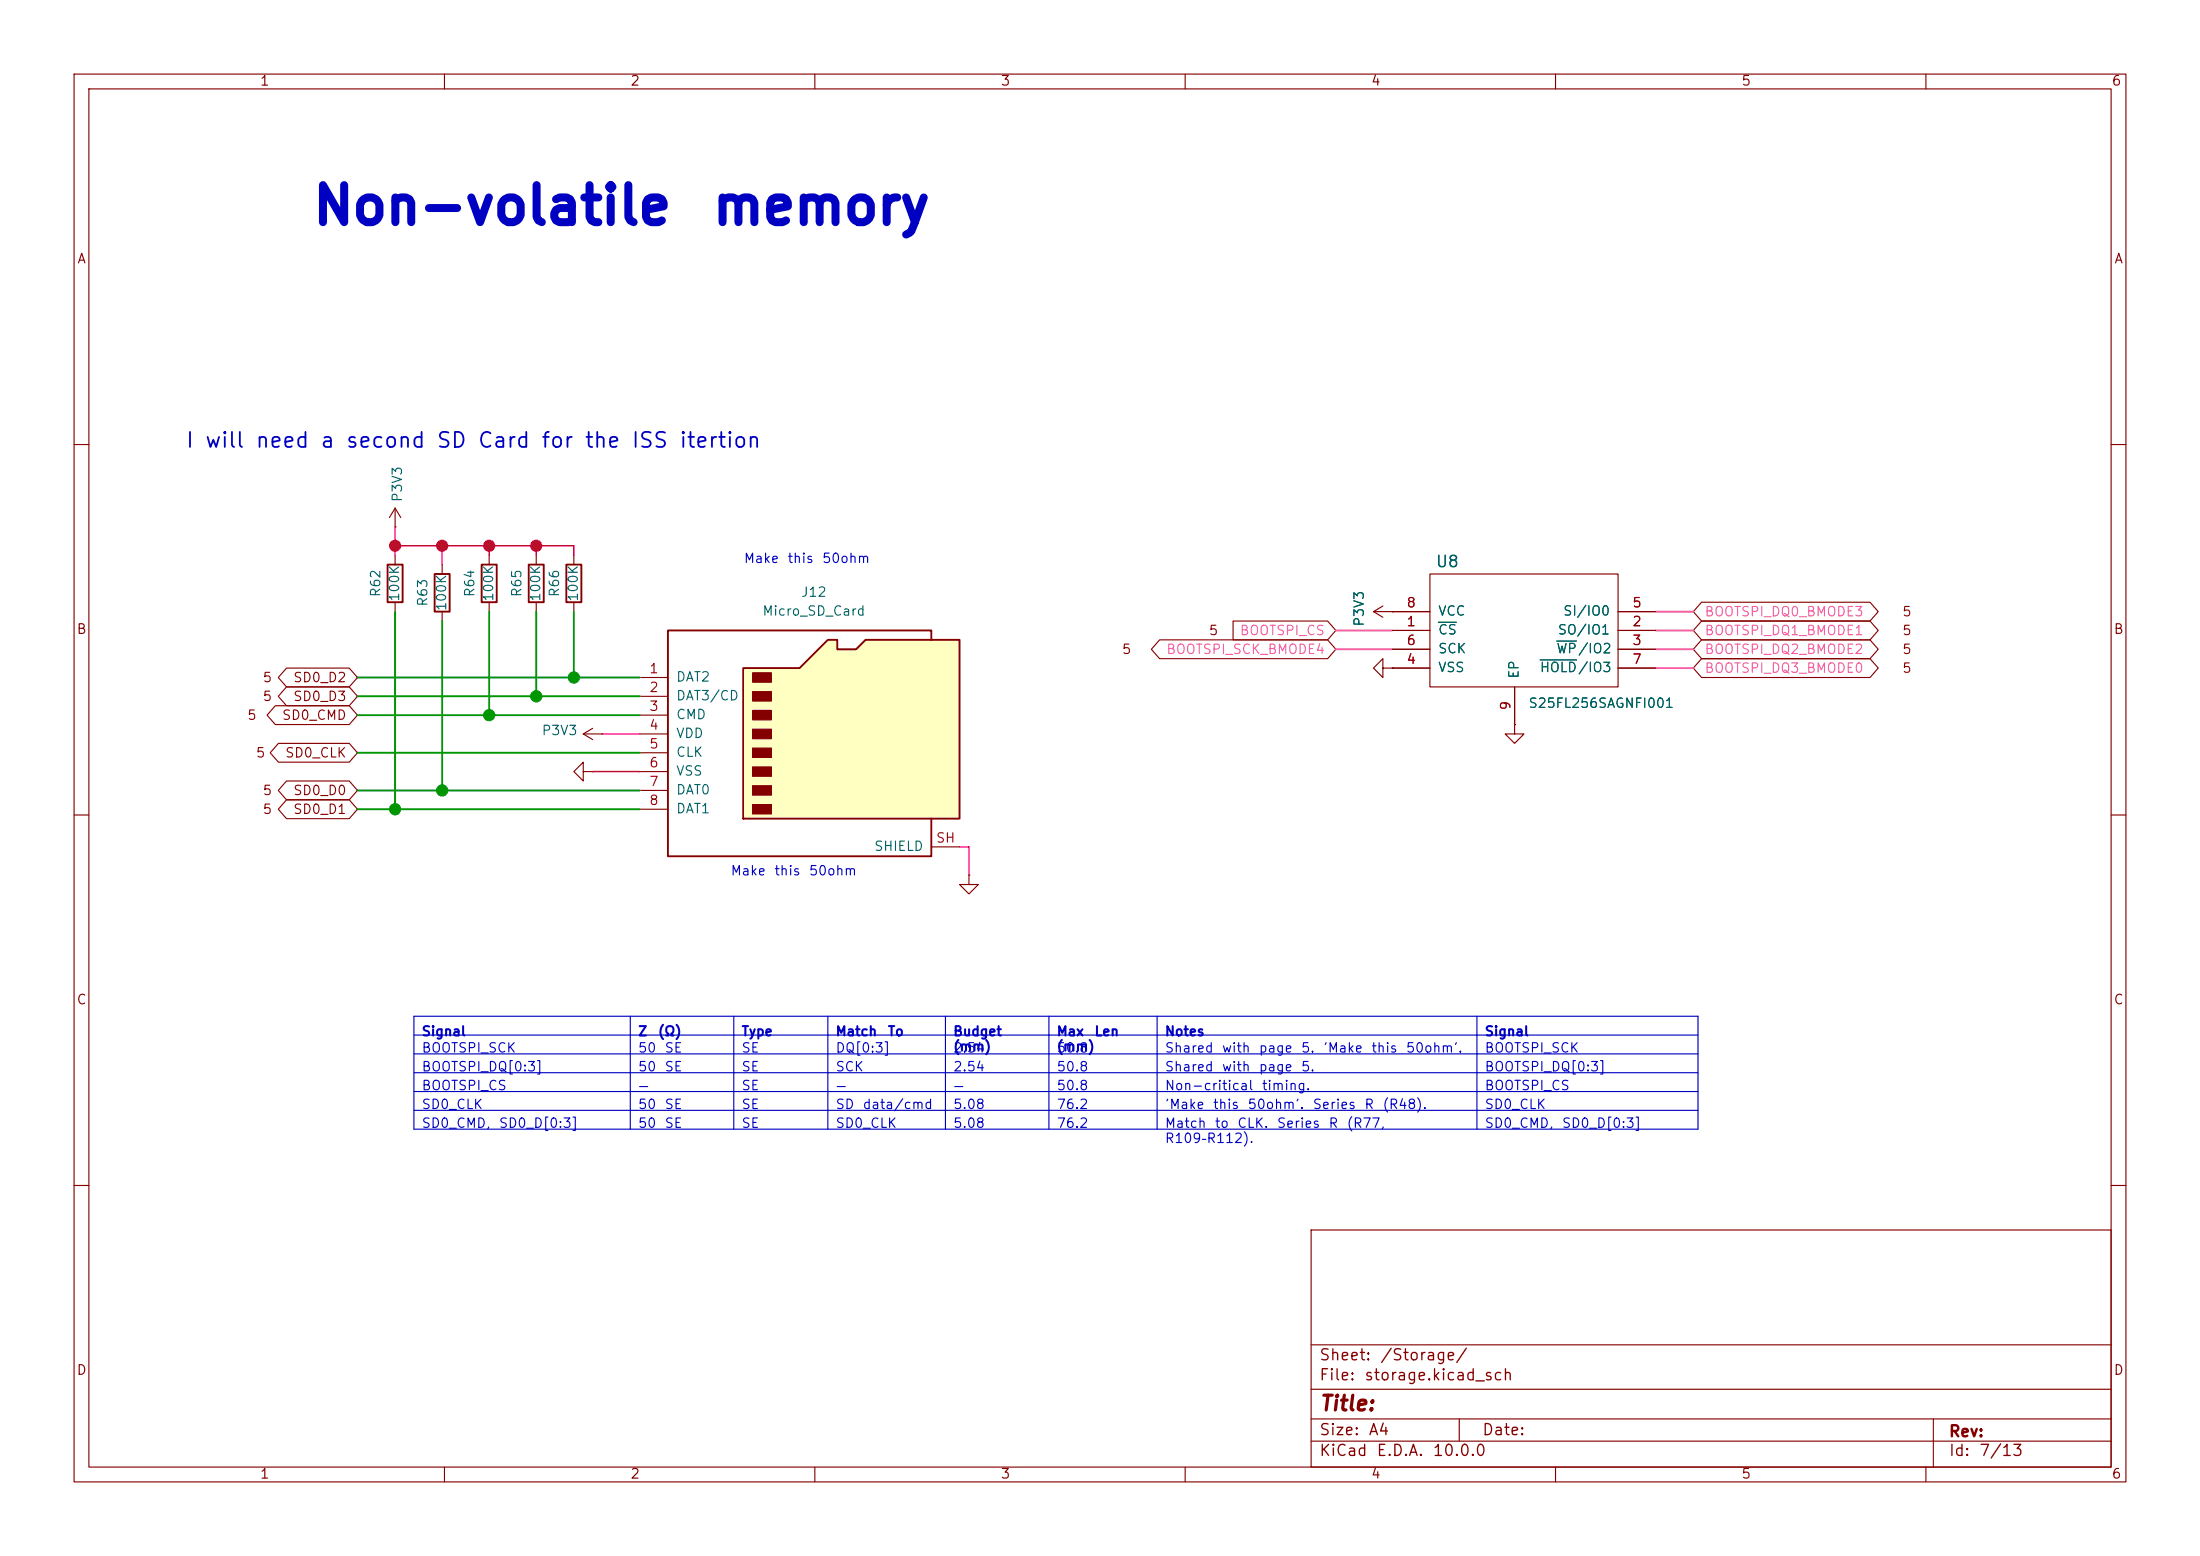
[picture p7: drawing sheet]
<svg xmlns="http://www.w3.org/2000/svg" width="297mm" height="210mm" viewBox="0 0 297 210" stroke-linecap="round" stroke-linejoin="round" font-family="sans-serif">
<g fill="none" stroke="#840000" stroke-width=".15">
<path d="M10 10h277v190h-277zM12 12h273v186h-273zM60 10v2M110 10v2M160 10v2M210 10v2M260 10v2M10 60h2M53.3 71.1h.1M53.3 68.6v2.5M53.3 74.9v1.3M53.3 68.6l-.7 1.3"/>
<path d="M53.3 68.6l.8 1.3M59.7 76.2v1.3M66 74.9v1.3M72.4 74.9v1.3M77.5 74.9v1.3M285 60h2M53.3 81.3v1.3M59.7 82.6v1.2M66 81.3v1.3M72.4 81.3v1.3M77.5 81.3v1.3M78.7 99.1l1.3 .7"/>
<path d="M78.7 99.1h2.6M80 98.3l-1.3 .8M81.3 99.1h.1M10 110h2M78.7 104.1v-1.2l-1.2 1.2 1.2 1.3v-1.3h1.3M80 104.1h.1M285 110h2M10 160h2M177 166h108v32h-108zM285 160h2M60 198v2M110 198v2"/>
<path d="M160 198v2M177 194.5h108M177 191.5h108M177 187.5h108M177 181.5h108M197 191.5v3M210 198v2M260 198v2M261 191.5v6.5"/>
</g>
<path d="M52.3 76.2h2.1v5.1h-2.1zM58.7 77.5h2v5.1h-2zM65 76.2h2.1v5.1h-2.1zM71.4 76.2h2v5.1h-2zM76.5 76.2h2v5.1h-2z" fill="none" stroke="#840000" stroke-width=".25"/>
<path d="M100.3 90.2h7.6l3.9-3.8h1.2v1.2h2.6l1.2-1.2h12.7v24.1h-29.2z" fill="#ffffc2"/>
<path d="M100.3 90.2h7.6l3.9-3.8h1.2v1.2h2.6l1.2-1.2h12.7v24.1h-29.2zM125.7 86.4v-1.3h-35.5v30.5h35.5v-5.1" fill="none" stroke="#840000" stroke-width=".25"/>
<g fill="#840000" stroke="#840000" stroke-width=".15">
<path d="M101.6 90.8h2.5v1.3h-2.5z"/>
<path d="M101.6 93.3h2.5v1.3h-2.5z"/>
<path d="M101.6 95.9h2.5v1.3h-2.5z"/>
<path d="M101.6 98.4h2.5v1.3h-2.5z"/>
<path d="M101.6 101h2.5v1.2h-2.5z"/>
<path d="M101.6 103.5h2.5v1.3h-2.5z"/>
<path d="M101.6 106h2.5v1.3h-2.5z"/>
<path d="M101.6 108.6h2.5v1.3h-2.5z"/>
</g>
<g fill="none" stroke="#840000" stroke-width=".15">
<path d="M193 77.5h25.4v15.2h-25.4zM37.2 95.2h9.9l1.2 1.3-1.2 1.3h-9.9l-1.1-1.3zM38.7 90.2h8.4l1.2 1.2-1.2 1.3h-8.4l-1.1-1.3zM38.7 92.7h8.4l1.2 1.3-1.2 1.3h-8.4l-1.1-1.3zM86.4 91.4h3.8M86.4 94h3.8M86.4 96.5h3.8M86.4 99.1h3.8M156.5 86.4h22.7l1.1 1.2-1.1 1.3h-22.7l-1.1-1.3zM166.5 83.8h12.7l1.1 1.3-1.1 1.3h-12.7zM185.4 82.6l1.3 .7M185.4 82.6h7.6"/>
<path d="M186.7 90.2v-1.3l-1.3 1.3 1.3 1.2v-1.2h1.3M186.7 81.8l-1.3 .8M188 82.6h.1M188 90.2h.1M188 85.1h5M188 87.6h5M188 90.2h5M204.5 97.8v1.3h1.2l-1.2 1.2-1.3-1.2h1.3M204.5 97.8h.1M204.5 92.7v5.1M218.4 82.6h5.1M218.4 85.1h5.1"/>
<path d="M218.4 87.6h5.1M218.4 90.2h5.1M229.7 81.3h22.8l1.1 1.3-1.1 1.2h-22.8l-1.1-1.2zM229.7 88.9h22.8l1.1 1.3-1.1 1.2h-22.8l-1.1-1.2zM229.7 86.4h22.8l1.1 1.2-1.1 1.3h-22.8l-1.1-1.3zM229.7 83.8h22.8l1.1 1.3-1.1 1.3h-22.8l-1.1-1.3zM37.6 100.3h9.5l1.2 1.3-1.2 1.3h-9.5l-1.1-1.3zM38.7 107.9h8.4l1.2 1.3-1.2 1.3h-8.4l-1.1-1.3zM38.7 105.4h8.4l1.2 1.3-1.2 1.3h-8.4l-1.1-1.3zM86.4 101.6h3.8M86.4 104.1h3.8M86.4 106.7h3.8"/>
<path d="M86.4 109.2h3.8M125.7 114.3h3.8M130.8 118.1v1.3h1.3l-1.3 1.3-1.3-1.3h1.3M130.8 118.1h.1"/>
</g>
<path d="M194.2 84h2.4M207.9 89.1h4.9M210.2 86.5h2.6" fill="none" stroke="#006464" stroke-width=".15"/>
<g fill="none" stroke="#0000c2" stroke-width=".15">
<path d="M55.9 139.7h173.3M55.9 137.2h173.3v15.2h-173.3zM85.1 137.2v15.2M99.1 137.2v15.2M111.8 137.2v15.2M127.6 137.2v15.2M141.6 137.2v15.2M156.2 137.2v15.2M199.4 137.2v15.2M55.9 142.2h173.3M55.9 144.8h173.3M55.9 147.3h173.3"/>
<path d="M55.9 149.9h173.3"/>
</g>
<path d="M48.3 94h38.1M48.3 96.5h38.1M48.3 91.4h38.1M53.3 82.6v26.6M59.7 83.8v22.9M66 82.6v13.9M72.4 82.6v11.4M77.5 82.6v8.8M48.3 109.2h38.1M48.3 106.7h38.1M48.3 101.6h38.1" fill="none" stroke="#009600" stroke-width=".25"/>
<path d="M53.3 73.7h24.2v1.2M53.3 71.1v3.8M59.7 73.7v2.5M66 73.7v1.2M72.4 73.7v1.2M81.3 99.1h5.1M80 104.1h6.4M129.5 114.3h1.3v3.8" fill="none" stroke="#ff0955" stroke-width=".2"/>
<path d="M180.3 85.1h7.7M180.3 87.6h7.7M223.5 85.1h5.1M223.5 87.6h5.1M223.5 82.6h5.1M223.5 90.2h5.1" fill="none" stroke="#ff52aa" stroke-width=".25"/>
<g fill="#009600" stroke="#009600" stroke-width=".14">
<circle cx="59.7" cy="106.7" r=".76"/>
<circle cx="72.4" cy="94" r=".76"/>
<circle cx="53.3" cy="109.2" r=".76"/>
<circle cx="66" cy="96.5" r=".76"/>
<circle cx="77.5" cy="91.4" r=".76"/>
</g>
<g fill="#ff0955" stroke="#ff0955" stroke-width=".14">
<circle cx="53.3" cy="73.7" r=".76"/>
<circle cx="72.4" cy="73.7" r=".76"/>
<circle cx="66" cy="73.7" r=".76"/>
<circle cx="59.7" cy="73.7" r=".76"/>
</g>
<g font-size="5" fill="#0000c2">
<text x="41.9" y="31.5">Non-volatile</text>
<text x="95.9" y="31.5">memory</text>
</g>
<g font-size="2" fill="#0000c2">
<text x="25" y="60.9">I</text>
<text x="27.5" y="60.9">will</text>
<text x="34.4" y="60.9">need</text>
<text x="43.1" y="60.9">a</text>
<text x="46.6" y="60.9">second</text>
<text x="58.8" y="60.9">SD</text>
<text x="64.4" y="60.9">Card</text>
<text x="72.9" y="60.9">for</text>
<text x="78.8" y="60.9">the</text>
<text x="85.1" y="60.9">ISS</text>
<text x="91.6" y="60.9">itertion</text>
</g>
<text font-size="2" fill="#840000" x="178" y="190.9">Title:</text>
<text font-size="1.5" fill="#006464" x="193.7" y="76.9">U8</text>
<g font-size="1.5" fill="#840000">
<text x="178" y="184">Sheet:</text>
<text x="186.2" y="184">/Storage/</text>
<text x="178" y="186.7">File:</text>
<text x="184.1" y="186.7">storage.kicad_sch</text>
<text x="178" y="196.9">KiCad</text>
<text x="178" y="194.1">Size:</text>
<text x="184.7" y="194.1">A4</text>
<text x="185.7" y="196.9">E.D.A.</text>
<text x="193.3" y="196.9">10.0.0</text>
<text x="200" y="194.1">Date:</text>
<text x="263" y="194.3">Rev:</text>
<text x="263" y="196.9">Id:</text>
<text x="267.1" y="196.9">7/13</text>
</g>
<g font-size="1.3" fill="#840000">
<text x="35" y="11.9">1</text>
<text x="85" y="11.9">2</text>
<text x="135" y="11.9">3</text>
<text x="185" y="11.9">4</text>
<text x="235" y="11.9">5</text>
<text x="285" y="11.9">6</text>
<text x="10.3" y="35.9">A</text>
<text x="285.3" y="35.9">A</text>
<text x="256.7" y="83.5">5</text>
<text x="10.3" y="85.9">B</text>
<text x="151.4" y="88.6">5</text>
<text x="163.1" y="86">5</text>
<text x="256.7" y="88.6">5</text>
<text x="256.7" y="86">5</text>
<text x="285.3" y="85.9">B</text>
<text x="35.4" y="92.4">5</text>
<text x="35.4" y="94.9">5</text>
<text x="39.5" y="92.4">SD0_D2</text>
<text x="39.5" y="94.9">SD0_D3</text>
<text x="256.7" y="91.1">5</text>
<text x="33.3" y="97.5">5</text>
<text x="38" y="97.5">SD0_CMD</text>
<text x="34.5" y="102.6">5</text>
<text x="35.4" y="107.6">5</text>
<text x="38.4" y="102.6">SD0_CLK</text>
<text x="39.5" y="107.6">SD0_D0</text>
<text x="35.4" y="110.2">5</text>
<text x="39.5" y="110.2">SD0_D1</text>
<text x="10.3" y="135.9">C</text>
<text x="285.3" y="135.9">C</text>
<text x="10.3" y="185.9">D</text>
<text x="285.3" y="185.9">D</text>
<text x="35" y="199.9">1</text>
<text x="85" y="199.9">2</text>
<text x="135" y="199.9">3</text>
<text x="185" y="199.9">4</text>
<text x="235" y="199.9">5</text>
<text x="285" y="199.9">6</text>
</g>
<g font-size="1.3" fill="#006464">
<text x="54.6" y="67.9" transform="rotate(-90 54.6 67.9)">P3V3</text>
<text x="51.7" y="80.7" transform="rotate(-90 51.7 80.7)">R62</text>
<text x="54.2" y="81.3" transform="rotate(-90 54.2 81.3)">100K</text>
<text x="58" y="82" transform="rotate(-90 58 82)">R63</text>
<text x="60.6" y="82.6" transform="rotate(-90 60.6 82.6)">100K</text>
<text x="64.4" y="80.7" transform="rotate(-90 64.4 80.7)">R64</text>
<text x="66.9" y="81.3" transform="rotate(-90 66.9 81.3)">100K</text>
<text x="70.7" y="80.7" transform="rotate(-90 70.7 80.7)">R65</text>
<text x="73.3" y="81.3" transform="rotate(-90 73.3 81.3)">100K</text>
<text x="75.8" y="80.7" transform="rotate(-90 75.8 80.7)">R66</text>
<text x="78.3" y="81.3" transform="rotate(-90 78.3 81.3)">100K</text>
<text x="102.8" y="83.4">Micro_SD_Card</text>
<text x="108.1" y="80.9">J12</text>
<text x="194.1" y="83.4">VCC</text>
<text x="210.9" y="83.4">SI/IO0</text>
<text x="184.4" y="84.7" transform="rotate(-90 184.4 84.7)">P3V3</text>
<text x="194.1" y="86">CS</text>
<text x="194.1" y="88.5">SCK</text>
<text x="210" y="88.5">WP/IO2</text>
<text x="210.2" y="86">SO/IO1</text>
<text x="91.2" y="92.3">DAT2</text>
<text x="91.2" y="94.8">DAT3/CD</text>
<text x="194.1" y="91">VSS</text>
<text x="205.3" y="91.7" transform="rotate(-90 205.3 91.7)">EP</text>
<text x="206.3" y="95.9">S25FL256SAGNFI001</text>
<text x="207.8" y="91">HOLD/IO3</text>
<text x="73" y="99.5">P3V3</text>
<text x="91.2" y="97.4">CMD</text>
<text x="91.2" y="99.9">VDD</text>
<text x="91.2" y="102.5">CLK</text>
<text x="91.2" y="105">VSS</text>
<text x="91.2" y="107.5">DAT0</text>
<text x="91.2" y="110.1">DAT1</text>
<text x="117.9" y="115.2">SHIELD</text>
</g>
<g font-size="1.3" fill="#0000c2">
<text x="100.3" y="76.3">Make</text>
<text x="106.2" y="76.3">this</text>
<text x="110.9" y="76.3">50ohm</text>
<text x="98.5" y="118.5">Make</text>
<text x="104.4" y="118.5">this</text>
<text x="109.1" y="118.5">50ohm</text>
<text x="56.8" y="140.1">Signal</text>
<text x="56.8" y="142.4">BOOTSPI_SCK</text>
<text x="86" y="140.1">Z</text>
<text x="86" y="142.4">50</text>
<text x="88.7" y="140.1">(Ω)</text>
<text x="89.6" y="142.4">SE</text>
<text x="100" y="140.1">Type</text>
<text x="100" y="142.4">SE</text>
<text x="112.7" y="140.1">Match</text>
<text x="112.7" y="142.4">DQ[0:3]</text>
<text x="119.8" y="140.1">To</text>
<text x="128.6" y="140.1">Budget</text>
<text x="128.6" y="142.2">(mm)</text>
<text x="128.6" y="142.4">2.54</text>
<text x="142.6" y="140.1">Max</text>
<text x="142.6" y="142.2">(mm)</text>
<text x="142.6" y="142.4">50.8</text>
<text x="147.7" y="140.1">Len</text>
<text x="157.2" y="140.1">Notes</text>
<text x="157.2" y="142.4">Shared</text>
<text x="164.9" y="142.4">with</text>
<text x="169.8" y="142.4">page</text>
<text x="175.6" y="142.4">5.</text>
<text x="178.5" y="142.4">'Make</text>
<text x="185" y="142.4">this</text>
<text x="189.7" y="142.4">50ohm'.</text>
<text x="200.3" y="140.1">Signal</text>
<text x="200.3" y="142.4">BOOTSPI_SCK</text>
<text x="56.8" y="144.9">BOOTSPI_DQ[0:3]</text>
<text x="56.8" y="147.5">BOOTSPI_CS</text>
<text x="56.8" y="150">SD0_CLK</text>
<text x="86" y="144.9">50</text>
<text x="86" y="147.5">—</text>
<text x="86" y="150">50</text>
<text x="89.6" y="144.9">SE</text>
<text x="89.6" y="150">SE</text>
<text x="100" y="144.9">SE</text>
<text x="100" y="147.5">SE</text>
<text x="100" y="150">SE</text>
<text x="112.7" y="144.9">SCK</text>
<text x="112.7" y="147.5">—</text>
<text x="112.7" y="150">SD</text>
<text x="116.4" y="150">data/cmd</text>
<text x="128.6" y="144.9">2.54</text>
<text x="128.6" y="147.5">—</text>
<text x="128.6" y="150">5.08</text>
<text x="142.6" y="144.9">50.8</text>
<text x="142.6" y="147.5">50.8</text>
<text x="142.6" y="150">76.2</text>
<text x="157.2" y="144.9">Shared</text>
<text x="157.2" y="147.5">Non-critical</text>
<text x="157.2" y="150">'Make</text>
<text x="163.7" y="150">this</text>
<text x="164.9" y="144.9">with</text>
<text x="168.3" y="150">50ohm'.</text>
<text x="169.8" y="144.9">page</text>
<text x="170.2" y="147.5">timing.</text>
<text x="175.6" y="144.9">5.</text>
<text x="177.1" y="150">Series</text>
<text x="184.1" y="150">R</text>
<text x="186.5" y="150">(R48).</text>
<text x="200.3" y="144.9">BOOTSPI_DQ[0:3]</text>
<text x="200.3" y="147.5">BOOTSPI_CS</text>
<text x="200.3" y="150">SD0_CLK</text>
<text x="56.8" y="152.5">SD0_CMD,</text>
<text x="67.3" y="152.5">SD0_D[0:3]</text>
<text x="86" y="152.5">50</text>
<text x="89.6" y="152.5">SE</text>
<text x="100" y="152.5">SE</text>
<text x="112.7" y="152.5">SD0_CLK</text>
<text x="128.6" y="152.5">5.08</text>
<text x="142.6" y="152.5">76.2</text>
<text x="157.2" y="152.5">Match</text>
<text x="157.2" y="154.6">R109–R112).</text>
<text x="163.9" y="152.5">to</text>
<text x="166.9" y="152.5">CLK.</text>
<text x="172.3" y="152.5">Series</text>
<text x="179.3" y="152.5">R</text>
<text x="181.7" y="152.5">(R77,</text>
<text x="200.3" y="152.5">SD0_CMD,</text>
<text x="210.8" y="152.5">SD0_D[0:3]</text>
</g>
<g font-size="1.3" fill="#a90000">
<text x="189.8" y="82.3">8</text>
<text x="220.3" y="82.3">5</text>
<text x="189.8" y="84.8">1</text>
<text x="189.8" y="89.9">4</text>
<text x="189.8" y="87.4">6</text>
<text x="220.3" y="84.8">2</text>
<text x="220.3" y="87.4">3</text>
<text x="220.3" y="89.9">7</text>
<text x="87.6" y="91.2">1</text>
<text x="87.6" y="93.7">2</text>
<text x="204.2" y="96" transform="rotate(-90 204.2 96)">9</text>
<text x="87.6" y="96.3">3</text>
<text x="87.6" y="98.8">4</text>
<text x="87.6" y="101.3">5</text>
<text x="87.6" y="103.9">6</text>
<text x="87.6" y="106.4">7</text>
<text x="87.6" y="109">8</text>
<text x="126.3" y="114">SH</text>
</g>
<g font-size="1.3" fill="#ff52aa">
<text x="230" y="83.5">BOOTSPI_DQ0_BMODE3</text>
<text x="157.4" y="88.6">BOOTSPI_SCK_BMODE4</text>
<text x="167.3" y="86">BOOTSPI_CS</text>
<text x="230" y="88.6">BOOTSPI_DQ2_BMODE2</text>
<text x="230" y="86">BOOTSPI_DQ1_BMODE1</text>
<text x="230" y="91.1">BOOTSPI_DQ3_BMODE0</text>
</g>
</svg>
